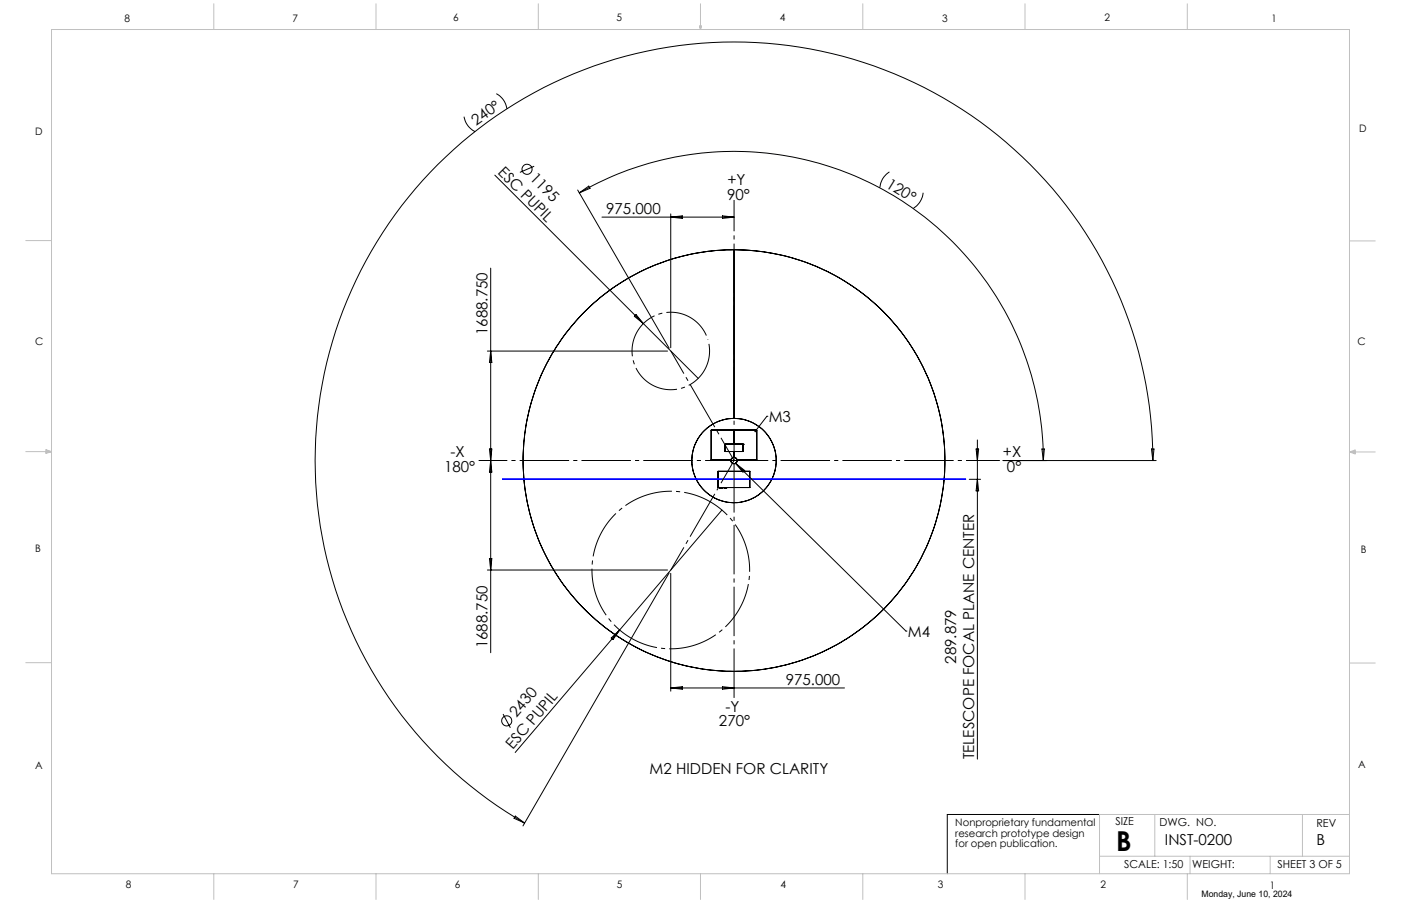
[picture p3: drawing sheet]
<svg xmlns="http://www.w3.org/2000/svg" width="432mm" height="279mm" viewBox="0 0 432 279" stroke-linecap="round" stroke-linejoin="round" font-family="sans-serif">
<g fill="none" stroke="#000" stroke-width=".31">
<path d="M143 36a6.2 6.2 0 0 0 3.3 4.5M153 28.9a6.1 6.1 0 0 1 3.2 4.5M152.5 54l45.8 45.8M164.6 51.3l-4.4 1.9M178 58.6l28.2 48.8M178.5 59.5l3-2.1 .4 .7zM178.5 59.5a95.3 95.3 0 0 1 143.1 82.5M274.1 53a6 6 0 0 0-2.9 4.7M284.5 59.4a6.3 6.3 0 0 1-2.9 4.8M185.5 67h40.7M206.7 66v41.2M206.7 67l3.6-.4v.7z"/>
<path d="M222.7 66.6l3.5 .4-3.5 .3zM226.2 77v52M151.2 82.7v118.6M195.5 97.5l.5-.5 2.3 2.8zM198.3 99.8l16.9 16.9M150.2 108.3h55.5M151.2 108.3l.4 3.5h-.8zM150.8 138.5h.8l-.4 3.5zM223.5 137v2.2h5.5v-2.2M223.5 137h5.5M223.5 137h.1M226.2 132.6h7v9.2h-6"/>
<path d="M226.2 132.6h-7v9.2h6.1M226.2 132.6v4.4M226.2 139.2v1.9M229 137h.1M236.4 128.4h.1M236.4 128.4l-3.6 4.6M300.8 138.5h.8l-.4 3.5zM301.2 135.7v98.4M321.1 138.5h.8l-.3 3.5zM354.9 138.5h.8l-.4 3.5zM151.2 142l.4 3.6h-.8zM221.3 145.3h9.8v5.1h-9.8z"/>
<path d="M221.8 150.6h.7M221.8 150.5l.7 .1M221.8 150.5v.1M221.9 150.4l-.1 .1M222.2 147.8h.1M222.5 150.6h.1M222.5 157.3l-63.7 74.8M222.6 150.4l-.1 .2M223.2 150.6h.7M223.2 150.5v.1M223.3 150.4l-.1 .1M223.8 147.8h.1"/>
<path d="M223.9 150.6h.1M224 150.4l-.1 .2M226.2 142h.1M226.2 142v.1M226.7 142.9l2.8 2.2-.5 .5zM226.7 142.9l52.5 51.7M298.7 147.8h3.5M301.2 147.8l.4 3.6h-.8zM355.3 142a129.1 129.1 0 0 0-193.6-111.8 129.1 129.1 0 0 0 0 223.6M356.3 142h-47.2M150.2 175.8h55.5M150.8 172.3h.8l-.4 3.5z"/>
<path d="M206.2 176.7l-45 78M206.7 176.8v36.3M188.4 196.7l2.6-2.4-2.1 2.9zM279.2 194.6h.1M206.7 212.2l3.6-.4v.7zM206.7 212.2h53.6M222.7 211.8l3.5 .4-3.5 .3zM155 220.2l2.3 4.2M158.8 251.7l2.9 2.1-3.3-1.5zM338.9 251.2h-46.9v18.3"/>
<circle cx="162.4" cy="52.2" r="1.56"/>
<circle cx="226.2" cy="142" r=".96"/>
<circle cx="226.2" cy="142" r="13"/>
<circle cx="226.2" cy="142" r=".95"/>
<circle cx="226.2" cy="142" r="65"/>
<circle cx="156.2" cy="222.3" r="1.56"/>
</g>
<path d="M218.2 104.7a11.9 11.9 0 0 0-20-4.9 11.9 11.9 0 0 0 5.2 19.9 11.9 11.9 0 0 0 15-14l-.2-1" fill="none" stroke="#000" stroke-width=".31" stroke-dasharray="15.2 1.3 1.3 1.3" stroke-dashoffset="-1.3" stroke-linecap="butt"/>
<path d="M230 168.7a24.3 24.3 0 0 0-40.7-9.8 24.3 24.3 0 0 0 11.1 40.3 24.3 24.3 0 0 0 30-29.2l-.4-1.3" fill="none" stroke="#000" stroke-width=".31" stroke-dasharray="15.2 1.3 1.3 1.3" stroke-dashoffset="7.5" stroke-linecap="butt"/>
<path d="M154.7 147.8h143h-143" fill="none" stroke="#00f" stroke-width=".31"/>
<path d="M226.2 141.9v-80.2" fill="none" stroke="#000" stroke-width=".31" stroke-dasharray="15.2 1.3 1.3 1.3" stroke-dashoffset="5.6" stroke-linecap="butt"/>
<path d="M226.1 142h-78.6" fill="none" stroke="#000" stroke-width=".31" stroke-dasharray="15.2 1.3 1.3 1.3" stroke-dashoffset="6.4" stroke-linecap="butt"/>
<path d="M226.2 142.1v73.8" fill="none" stroke="#000" stroke-width=".31" stroke-dasharray="15.2 1.3 1.3 1.3" stroke-dashoffset="-.7" stroke-linecap="butt"/>
<path d="M226.3 142h81.9" fill="none" stroke="#000" stroke-width=".31" stroke-dasharray="15.2 1.3 1.3 1.3" stroke-dashoffset="4.8" stroke-linecap="butt"/>
<path d="M226.2 142l-19.5-33.8M206.7 175.8l19.5-33.8" fill="none" stroke="#000" stroke-width=".31" stroke-dasharray="15.2 1.3 1.3 1.3" stroke-dashoffset="7.2" stroke-linecap="butt"/>
<g fill="none" stroke="#c0c0c0" stroke-width=".31">
<path d="M15.9 9.1h400v260.4h-400zM65.9 1.2v7.9M115.9 1.2v7.9M165.9 1.2v7.9M215.6 8h.6l-.3 1.1zM215.7 8l.2 1.1M215.9 1.2v7.9M216 8l-.1 1.1M265.9 1.2v7.9M315.9 1.2v7.9M365.9 1.2v7.9M7.9 74.2h8"/>
<path d="M415.9 74.3h8M7.9 139.3h8M14.2 139.1l1.7 .2M14.2 138.7l1.7 .6-1.7 .5zM15.9 139.3l-1.7 .3M415.9 139.4h8M415.9 139.4l1.8-.6v1.2zM415.9 139.4l1.8 .3M417.7 139.2l-1.8 .2M7.9 204.4h8M415.9 204.5h8M355.9 251.2v12.9"/>
<path d="M401.4 251.2v12.9M415.9 251.2h-77v18.3M65.9 269.5v7.9M115.9 269.5v7.9M165.9 269.5v7.9M215.9 269.5v7.9M265.9 269.5v7.9M315.9 269.5v7.9M338.9 264.1h77M365.9 269.5v7.9M366.8 264.1v5.4M391.5 264.1v5.4"/>
</g>
<path d="M232.6 132.9v.3l.2-.2-.2 .2a.25 .25 0 0 0 .4 0 .25 .25 0 0 0-.1-.4 .25 .25 0 0 0-.3 .1zM226.7 142.9l2.8 2.2-.5 .5z" fill="#000"/>
<text font-size="8.5" x="344" y="262.3">B</text>
<g font-size="4.7">
<text x="146.7" y="38.9" transform="rotate(-36 146.7 38.9)">240°</text>
<text x="153.2" y="53.3" transform="rotate(45 153.2 53.3)">ESC PUPIL</text>
<text x="163.1" y="55.2" transform="rotate(45 163.1 55.2)">1195</text>
<text x="224.2" y="57">+Y</text>
<text x="272.9" y="57.5" transform="rotate(32 272.9 57.5)">120°</text>
<text x="186.8" y="65.9">975.000</text>
<text x="224.1" y="61.5">90°</text>
<text x="150.2" y="103.4" transform="rotate(-90 150.2 103.4)">1688.750</text>
<text x="236.9" y="130.1">M3</text>
<text x="138.8" y="141">-X</text>
<text x="309.1" y="141">+X</text>
<text x="136.8" y="145.6">180°</text>
<text x="310.4" y="145.6">0°</text>
<text x="279.8" y="196.3">M4</text>
<text x="150.2" y="200" transform="rotate(-90 150.2 200)">1688.750</text>
<text x="294.7" y="204.7" transform="rotate(-90 294.7 204.7)">289.879</text>
<text x="242.2" y="211.1">975.000</text>
<text x="159.2" y="221.4" transform="rotate(-50 159.2 221.4)">2430</text>
<text x="223.6" y="219.5">-Y</text>
<text x="221.6" y="224">270°</text>
<text x="158" y="231.4" transform="rotate(-50 158 231.4)">ESC PUPIL</text>
<text x="200.2" y="238.8">M2 HIDDEN FOR CLARITY</text>
<text x="300.2" y="234.1" transform="rotate(-90 300.2 234.1)">TELESCOPE FOCAL PLANE CENTER</text>
<text x="359" y="260.4">INST-0200</text>
<text x="405.7" y="260.4">B</text>
</g>
<g font-size="3.4">
<text x="343.8" y="254.3">SIZE</text>
<text x="357.4" y="254.8">DWG. NO.</text>
<text x="405.7" y="254.9">REV</text>
<text x="346.5" y="267.8">SCALE: 1:50</text>
<text x="367.5" y="267.8">WEIGHT:</text>
<text x="393.8" y="267.8">SHEET 3 OF 5</text>
</g>
<g font-size="3.2">
<text x="38.3" y="6.7">8</text>
<text x="90.2" y="6.7">7</text>
<text x="139.7" y="6.5">6</text>
<text x="190" y="6.5">5</text>
<text x="240.4" y="6.5">4</text>
<text x="290.4" y="6.7">3</text>
<text x="340.4" y="6.5">2</text>
<text x="391.9" y="6.7">1</text>
<text x="10.9" y="41.6">D</text>
<text x="418.9" y="40.7">D</text>
<text x="10.9" y="106.3">C</text>
<text x="418.4" y="106.4">C</text>
<text x="10.8" y="170.2">B</text>
<text x="419.4" y="170.6">B</text>
<text x="10.8" y="237.2">A</text>
<text x="418.6" y="236.8">A</text>
<text x="294.4" y="254.8">Nonproprietary fundamental</text>
<text x="294.4" y="258">research prototype design</text>
<text x="294.4" y="261.2">for open publication.</text>
<text x="38.8" y="273.8">8</text>
<text x="90.4" y="273.8">7</text>
<text x="140.2" y="273.8">6</text>
<text x="190.1" y="273.9">5</text>
<text x="240.5" y="273.8">4</text>
<text x="289" y="273.9">3</text>
<text x="339.1" y="273.8">2</text>
<text x="391.4" y="274.1">1</text>
</g>
<text font-size="2.7" x="370.3" y="276.8">Monday, June 10, 2024</text>
</svg>
